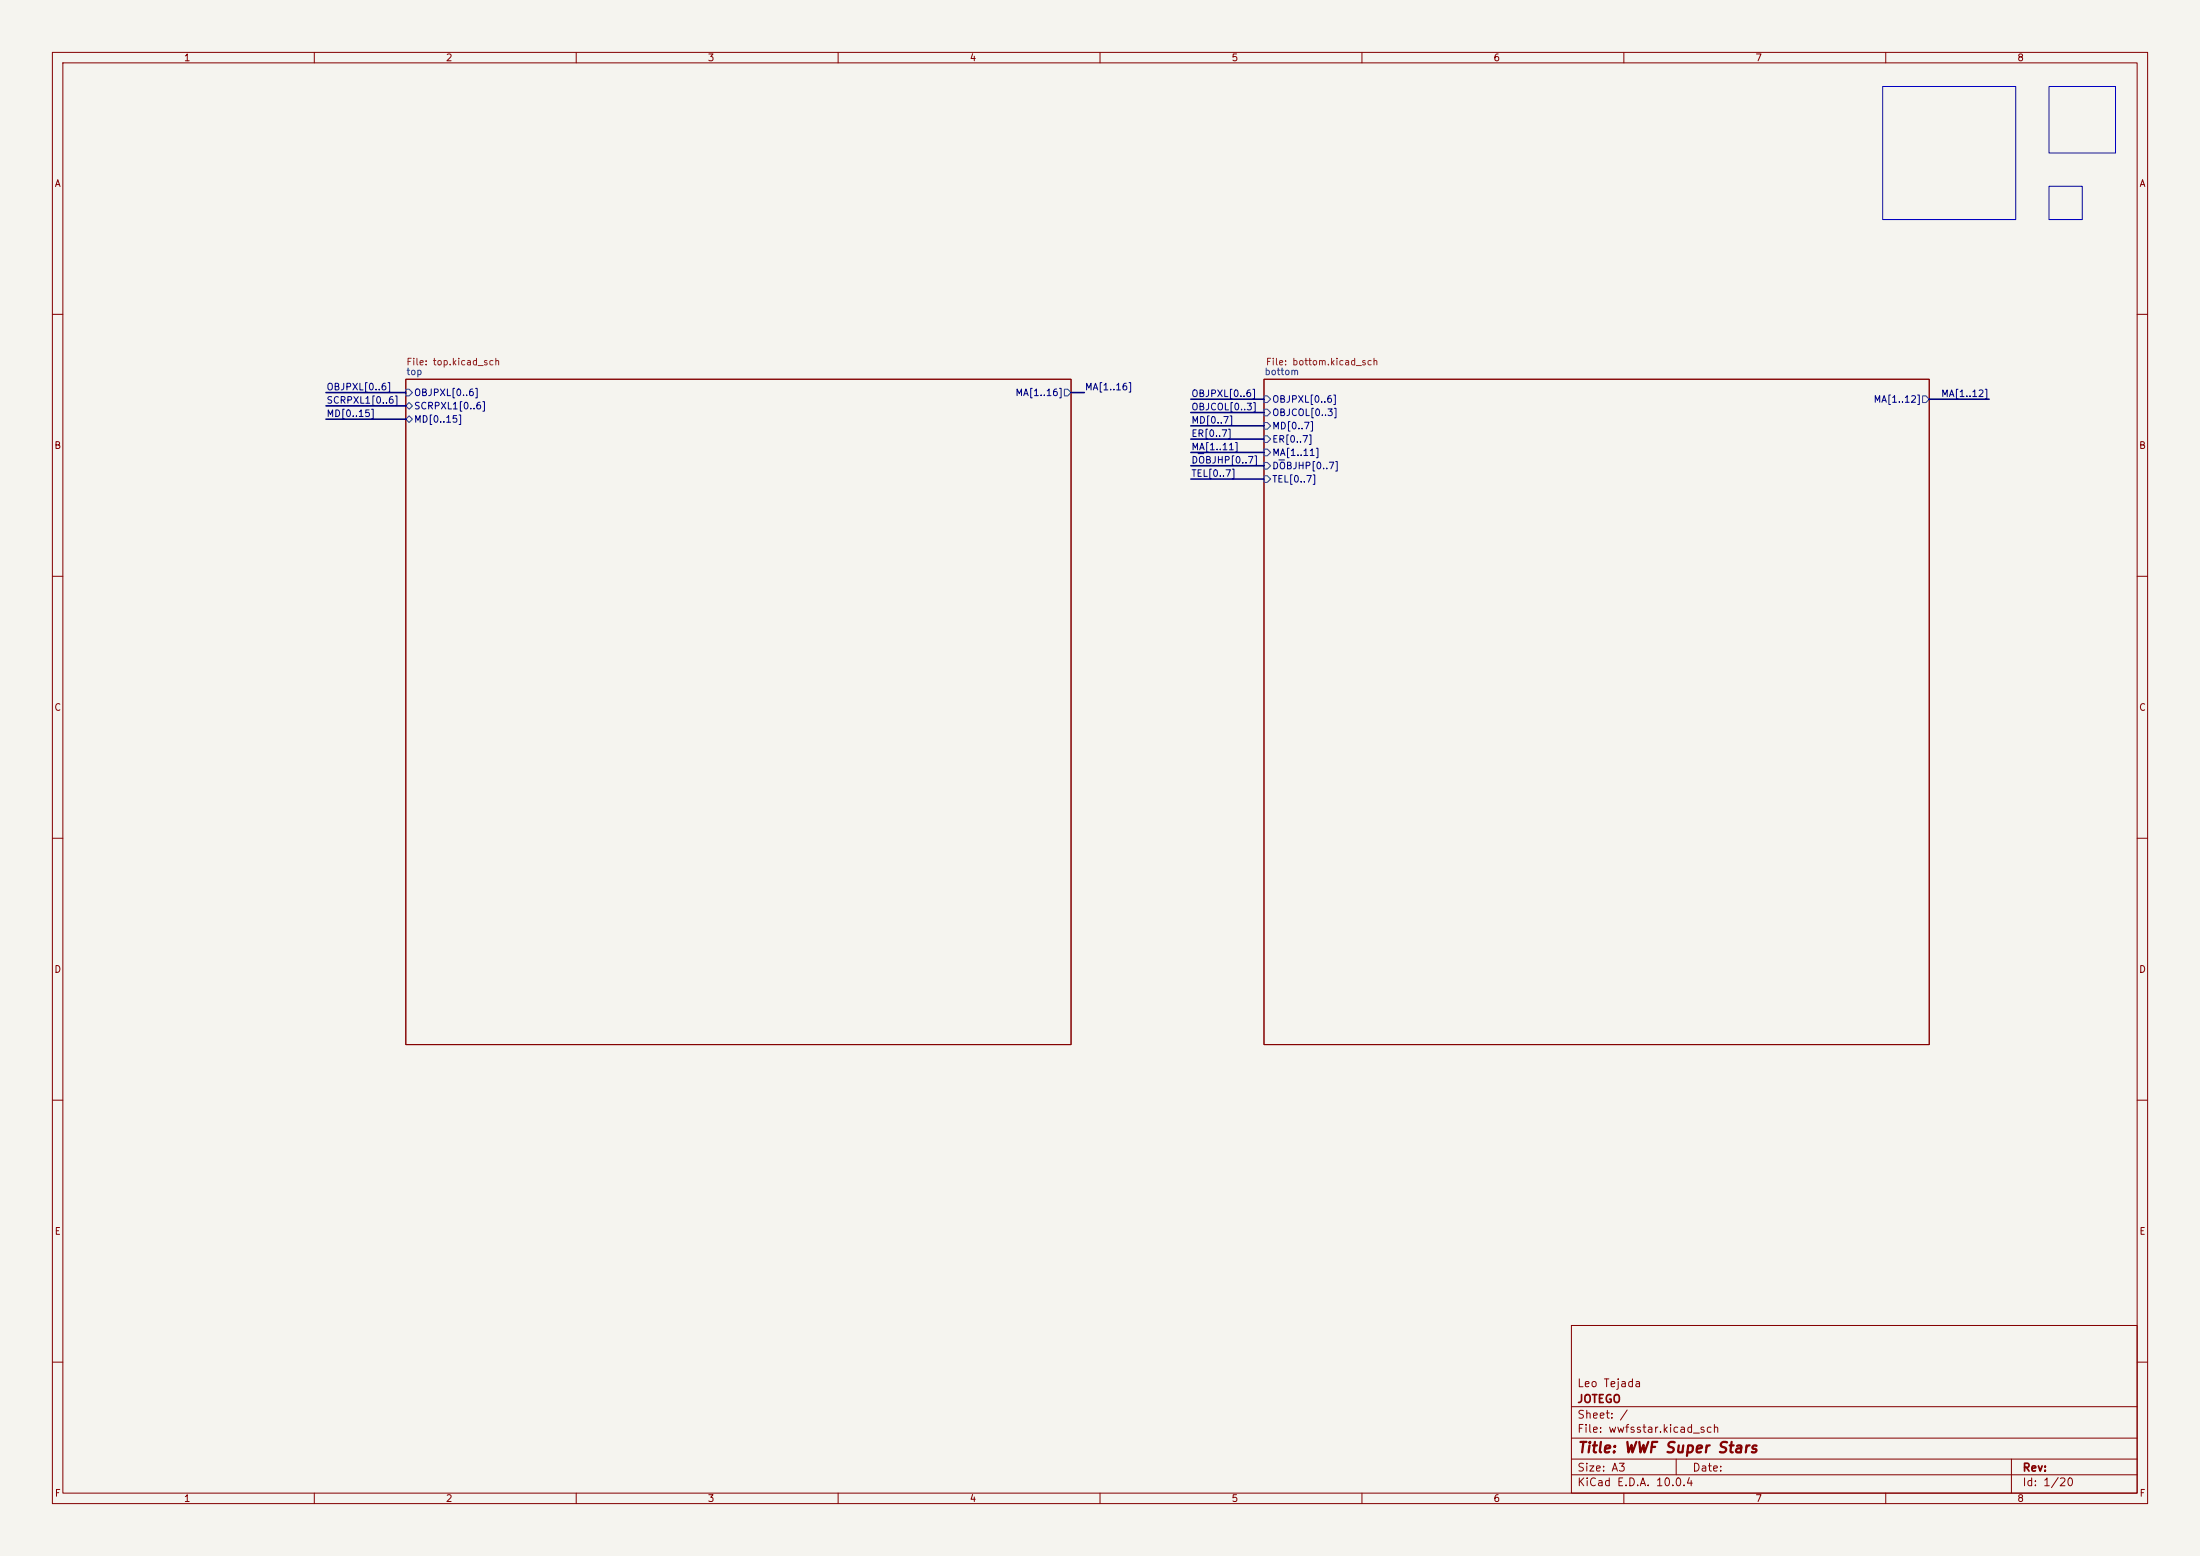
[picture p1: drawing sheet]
<svg xmlns="http://www.w3.org/2000/svg" width="420mm" height="297mm" viewBox="0 0 420 297" stroke-linecap="round" stroke-linejoin="round" font-family="sans-serif">
<path d="M0 0h420v297h-420z" fill="#f5f4ef" stroke="#f5f4ef" stroke-width=".19"/>
<g fill="none" stroke="#840000" stroke-width=".19">
<path d="M10 10h400v277h-400zM12 12h396v273h-396zM60 10v2M110 10v2M160 10v2M210 10v2M260 10v2M310 10v2M360 10v2M10 60h2M77.5 72.4h127v127h-127zM241.3 72.4h127v127h-127z"/>
<path d="M408 60h2M10 110h2M408 110h2M10 160h2M408 160h2M10 210h2M408 210h2M300 253h108v32h-108zM10 260h2M300 278.5h108M300 274.5h108M300 268.5h108"/>
<path d="M320 278.5v3M384 278.5v6.5M408 260h2M60 285v2M110 285v2M160 285v2M210 285v2M260 285v2M300 281.5h108M310 285v2M360 285v2"/>
</g>
<path d="M77.5 74.3h.6l.6 .6-.6 .7h-.6zM77.5 77.5l.6-.7 .6 .7-.6 .6zM203.2 74.3h.6l.7 .6-.7 .7h-.6zM241.3 75.6h.6l.7 .6-.7 .6h-.6zM241.3 78.1h.6l.7 .6-.7 .7h-.6zM367 75.6h.7l.6 .6-.6 .6h-.7zM77.5 80l.6-.6 .6 .6-.6 .6zM241.3 80.6h.6l.7 .7-.7 .6h-.6zM241.3 83.2h.6l.7 .6-.7 .7h-.6zM241.3 85.7h.6l.7 .7-.7 .6h-.6zM241.3 90.8h.6l.7 .6-.7 .7h-.6zM241.3 88.3h.6l.7 .6-.7 .6h-.6z" fill="none" stroke="#006464" stroke-width=".19"/>
<path d="M228.7 86.6h1.1M244.2 87.8h1" fill="none" stroke="#000084" stroke-width=".19"/>
<path d="M62.2 74.9h15.3M62.2 77.5h15.3M204.5 74.9h2.5M227.3 78.7h14M227.3 76.2h14M368.3 76.2h11.4M62.2 80h15.3M227.3 81.3h14M227.3 88.9h14M227.3 91.4h14M227.3 86.4h14M227.3 83.8h14" fill="none" stroke="#000084" stroke-width=".3"/>
<path d="M359.4 16.5h25.4v25.4h-25.4zM391.2 16.5h12.7v12.7h-12.7zM391.2 35.6h6.3v6.3h-6.3z" fill="none" stroke="#0000c2" stroke-width=".19"/>
<text font-size="2" fill="#840000" x="301" y="277.8">Title: WWF Super Stars</text>
<g font-size="1.5" fill="#840000">
<text x="301" y="268.1">JOTEGO</text>
<text x="301" y="265.1">Leo Tejada</text>
<text x="301" y="273.8">File: wwfsstar.kicad_sch</text>
<text x="301" y="271.1">Sheet: /</text>
<text x="301" y="281.2">Size: A3</text>
<text x="323" y="281.2">Date:</text>
<text x="386" y="281.2">Rev:</text>
<text x="301" y="284">KiCad E.D.A. 10.0.4</text>
<text x="386" y="284">Id: 1/20</text>
</g>
<g font-size="1.3" fill="#840000">
<text x="35" y="12">1</text>
<text x="85" y="12">2</text>
<text x="135" y="12">3</text>
<text x="185" y="12">4</text>
<text x="235" y="12">5</text>
<text x="285" y="12">6</text>
<text x="335" y="12">7</text>
<text x="385" y="12">8</text>
<text x="10.3" y="36">A</text>
<text x="408.3" y="36">A</text>
<text x="10.3" y="86">B</text>
<text x="408.2" y="86">B</text>
<text x="10.3" y="136">C</text>
<text x="408.2" y="136">C</text>
<text x="10.3" y="186">D</text>
<text x="408.2" y="186">D</text>
<text x="10.3" y="236">E</text>
<text x="408.3" y="236">E</text>
<text x="10.3" y="286">F</text>
<text x="35" y="287">1</text>
<text x="85" y="287">2</text>
<text x="135" y="287">3</text>
<text x="185" y="287">4</text>
<text x="235" y="287">5</text>
<text x="285" y="287">6</text>
<text x="335" y="287">7</text>
<text x="385" y="287">8</text>
<text x="408.3" y="286">F</text>
</g>
<g font-size="1.3" fill="#006464">
<text x="77.5" y="71.9">top</text>
<text x="241.3" y="71.9">bottom</text>
</g>
<g font-size="1.3" fill="#725600">
<text x="77.5" y="70">File: top.kicad_sch</text>
<text x="241.6" y="70">File: bottom.kicad_sch</text>
</g>
<g font-size="1.3" fill="#000084">
<text x="62.2" y="74.8">OBJPXL[0..6]</text>
<text x="62.2" y="77.3">SCRPXL1[0..6]</text>
<text x="78.9" y="75.9">OBJPXL[0..6]</text>
<text x="193.7" y="75.9">MA[1..16]</text>
<text x="207" y="74.8">MA[1..16]</text>
<text x="227.3" y="76.1">OBJPXL[0..6]</text>
<text x="242.8" y="77.2">OBJPXL[0..6]</text>
<text x="357.6" y="77.2">MA[1..12]</text>
<text x="370.5" y="76.1">MA[1..12]</text>
<text x="62.2" y="79.9">MD[0..15]</text>
<text x="78.9" y="78.4">SCRPXL1[0..6]</text>
<text x="78.9" y="81">MD[0..15]</text>
<text x="227.3" y="83.7">ER[0..7]</text>
<text x="227.3" y="78.6">OBJCOL[0..3]</text>
<text x="227.3" y="81.2">MD[0..7]</text>
<text x="242.8" y="79.7">OBJCOL[0..3]</text>
<text x="242.8" y="82.3">MD[0..7]</text>
<text x="227.3" y="88.8">DOBJHP[0..7]</text>
<text x="227.3" y="86.2">MA[1..11]</text>
<text x="242.8" y="84.8">ER[0..7]</text>
<text x="242.8" y="87.3">MA[1..11]</text>
<text x="242.8" y="89.9">DOBJHP[0..7]</text>
<text x="227.3" y="91.3">TEL[0..7]</text>
<text x="242.8" y="92.4">TEL[0..7]</text>
</g>
</svg>
